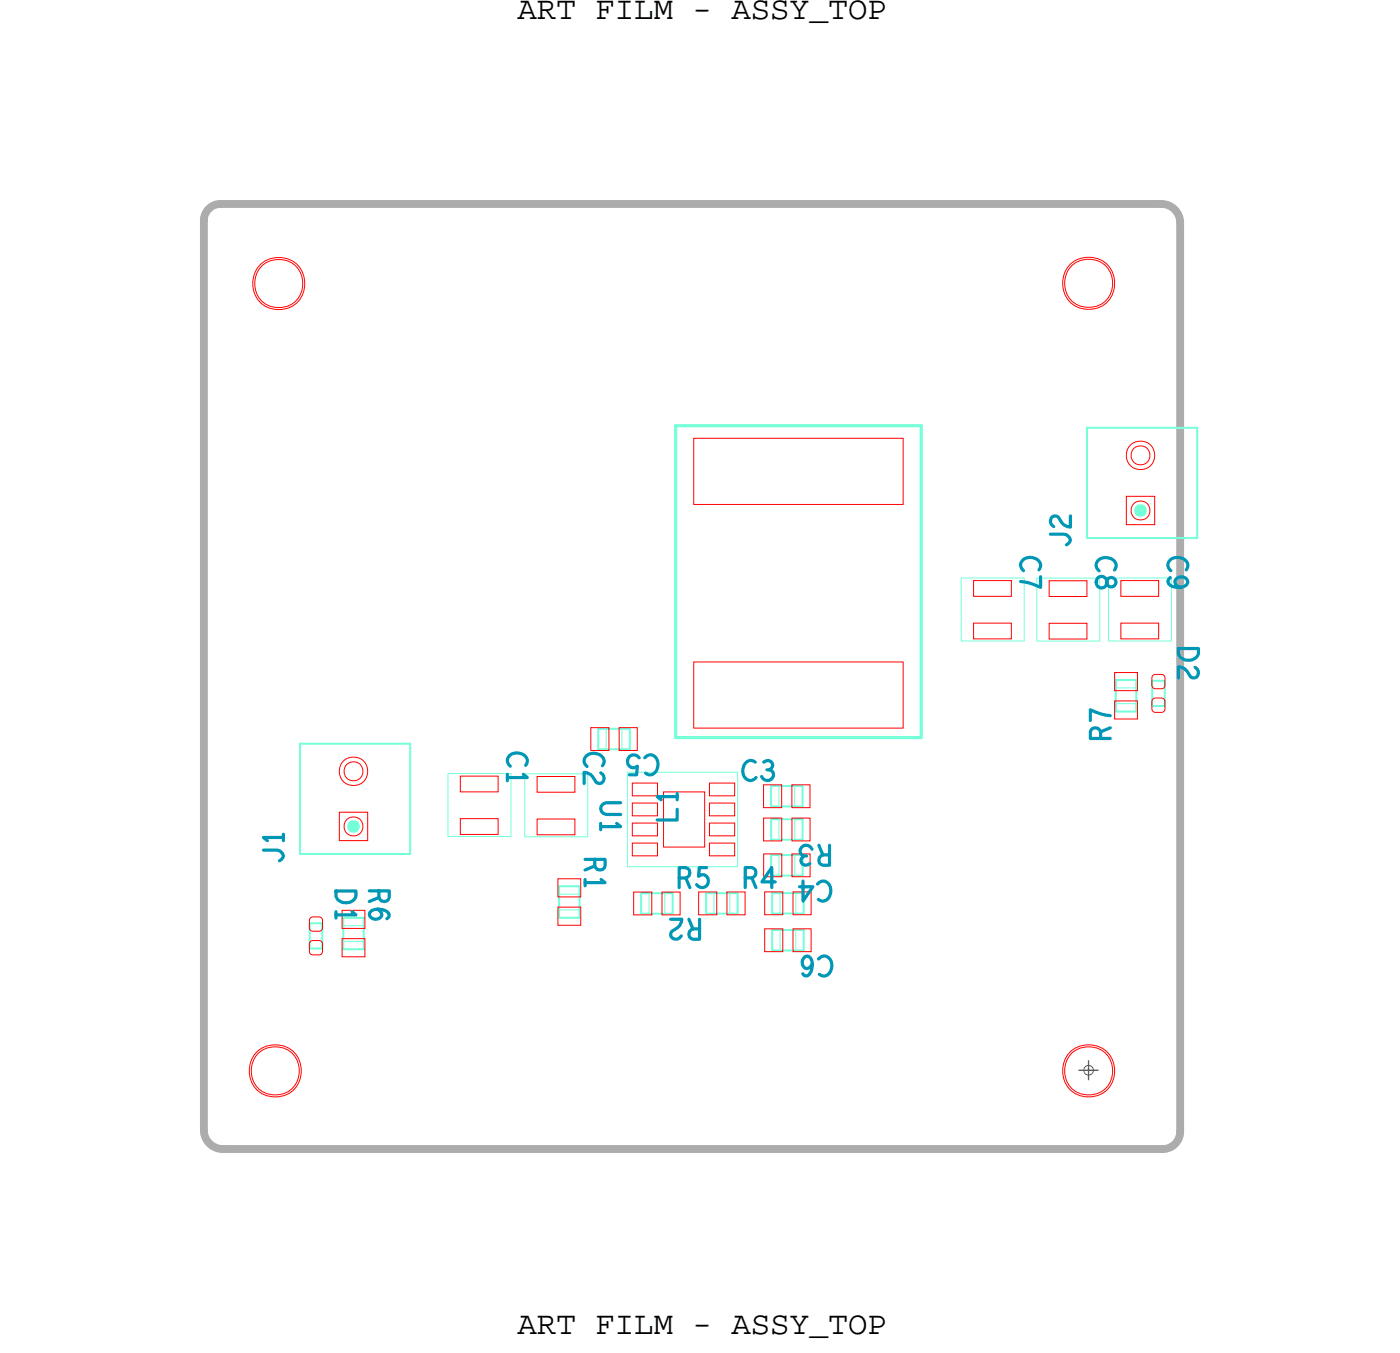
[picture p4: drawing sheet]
<svg xmlns="http://www.w3.org/2000/svg" width="89mm" height="86mm" viewBox="0 0 89 86" stroke-linecap="round" stroke-linejoin="round" font-family="sans-serif">
<!-- layer: Board Outline -->
<path d="M12.9 14v57.7zM14 12.9h59.8zM14 13a1.05 1.05 0 0 0-1.1 1M73.8 13a1.19 1.19 0 0 1 1.2 1.1M75 14.1v57.7zM12.9 71.7a1.2 1.2 0 0 0 1.3 1.2M14.2 72.9h59.7zM75 71.8a1.1 1.1 0 0 1-1.1 1.1" fill="none" stroke="#acacac" stroke-width=".5"/>
<path d="M13.3 13.2l.3-.2h.4h60a1 1 0 0 1 1 1v58a1 1 0 0 1-1 1h-60a1 1 0 0 1-1-1v-58v-.4z" fill="none" stroke="#acacac" stroke-width=".06"/>
<!-- layer: Components -->
<g fill="none" stroke="#75ffd9" stroke-width=".06">
<path d="M61.1 36.7h4v4h-4zM65.9 36.7h4v4h-4zM70.4 36.7h4v4h-4zM21.8 59.8h1.3v.5h-1.3zM28.5 49.1h4v4h-4zM33.3 49.1h4v4h-4zM35.5 56.3h1.3v.5h-1.3zM35.5 57.8h1.3v.5h-1.3zM38 46.3h.5v1.3h-.5zM39.5 46.3h.5v1.3h-.5zM39.9 49h7v6h-7zM40.7 56.7h.5v1.3h-.5z"/>
<path d="M42.2 56.7h.5v1.3h-.5zM44.8 56.7h.5v1.3h-.5zM46.3 56.7h.5v1.3h-.5zM49 49.9h.5v1.3h-.5zM49 52h.5v1.3h-.5zM49 56.7h.5v1.3h-.5zM49 59h.5v1.3h-.5zM50.5 49.9h.5v1.3h-.5zM50.5 52h.5v1.3h-.5zM50.5 59h.5v1.3h-.5zM70.9 44.7h1.3v.5h-1.3zM70.9 43.2h1.3v.5h-1.3z"/>
</g>
<g fill="none" stroke="#75ffd9" stroke-width=".13">
<path d="M69 27.2h7zM69 27.2v7zM69 34.2h7zM76 27.2v7zM19.1 47.2h7zM19.1 47.2v7zM19.1 54.2h7zM19.7 58.6h.8zM19.7 58.6v1.6zM20.5 58.6v1.6zM21.8 58.3v2zM23.1 58.3v2z"/>
<path d="M26.1 47.2v7zM35.5 56.3h1.3zM35.5 56.3v2zM35.5 58.3h1.3zM36.8 56.3v2zM38 46.3h2zM38 46.3v1.3zM38 47.6h2zM40 46.3v1.3zM40.7 56.7h2zM40.7 56.7v1.3zM40.7 58h2z"/>
<path d="M42.7 56.7v1.3zM44.8 56.7v1.3zM44.8 56.7h2zM44.8 58h2zM46.8 56.7v1.3zM49 49.9v1.3zM49 49.9h2zM49 51.2h2zM49 52h2zM49 52v1.3zM49 53.3h2zM49 54.3h2z"/>
<path d="M49 55.6h2zM49 56.7v1.3zM49 56.7h2zM49 59h2zM49 59v1.3zM49 58h2zM51 49.9v1.3zM51 52v1.3zM51 59v1.3zM70.9 43.2h1.3zM70.9 43.2v2zM70.9 45.2h1.3z"/>
<path d="M72.2 43.2v2zM73.2 44.8h.8zM73.2 43.2h.8zM73.2 43.2v1.6zM74 43.2v1.6zM19.7 60.2h.8zM21.8 60.3h1.3zM49 60.3h2z"/>
</g>
<path d="M42.9 27h15.6zM42.9 27v19.8zM58.5 27v19.3zM42.9 46.8h15.6zM58.5 46.3v.5z" fill="none" stroke="#75ffd9" stroke-width=".2"/>
<path d="M72.3 32.3l.1-.1 .2 .1v.2l-.2 .1-.1-.1zM22.3 52.4l.2-.1 .1 .1v.2l-.1 .1-.2-.1z" fill="none" stroke="#75ffd9" stroke-width=".4"/>
<!-- layer: Nets -->
<g fill="none" stroke="#f00" stroke-width=".06">
<path d="M44.1 27.8h13.3v4.2h-13.3zM61.8 36.9h2.4v1h-2.4zM61.8 39.6h2.4v1h-2.4zM66.6 36.9h2.4v1h-2.4zM66.6 39.6h2.4v1h-2.4zM71.2 36.9h2.4v1h-2.4zM71.2 39.6h2.4v1h-2.4zM71.5 31.5h1.8v1.8h-1.8zM19.7 59.8l.6-.1 .1 .1 .1 .6-.1 .2h-.5l-.2-.1zM19.7 58.3l.6-.1 .1 .1 .1 .6-.1 .2h-.5l-.2-.1v-.6zM21.6 51.6h1.8v1.8h-1.8zM21.7 59.6h1.5v1.1h-1.5z"/>
<path d="M29.2 52h2.4v1h-2.4zM29.2 49.3h2.4v1h-2.4zM34.1 52h2.4v1h-2.4zM34.1 49.3h2.4v1h-2.4zM35.4 55.8h1.5v1.1h-1.5zM35.4 57.6h1.5v1.1h-1.5zM37.5 46.2h1.2v1.4h-1.2zM39.3 46.2h1.2v1.4h-1.2zM40.2 51h1.6v.8h-1.6zM40.2 49.7h1.6v.8h-1.6zM40.2 53.5h1.6v.8h-1.6zM40.2 52.3h1.6v.8h-1.6z"/>
<path d="M40.2 56.6h1.2v1.5h-1.2zM42 56.6h1.2v1.5h-1.2zM42.1 50.3h2.7v3.5h-2.7zM44.1 42h13.3v4.2h-13.3zM44.4 56.6h1.1v1.5h-1.1zM45.1 53.5h1.6v.8h-1.6zM45.1 49.7h1.6v.8h-1.6zM45.1 52.3h1.6v.8h-1.6zM45.1 51h1.6v.8h-1.6zM46.2 56.6h1.1v1.5h-1.1zM48.5 49.8h1.1v1.5h-1.1zM48.5 51.9h1.2v1.5h-1.2z"/>
<path d="M48.5 54.2h1.2v1.5h-1.2zM48.6 59h1.1v1.4h-1.1zM48.6 56.6h1.1v1.5h-1.1zM50.3 49.8h1.1v1.5h-1.1zM50.3 51.9h1.2v1.5h-1.2zM50.4 59h1.1v1.4h-1.1zM50.4 56.6h1.1v1.5h-1.1zM70.8 44.5h1.4v1.1h-1.4zM70.8 42.7h1.4v1.1h-1.4zM73.2 42.9l.6-.1 .1 .1 .1 .6-.1 .2h-.5h-.2zM73.2 44.4l.6-.1 .1 .1 .1 .6-.1 .2h-.5h-.2z"/>
<circle cx="17.7" cy="18" r="1.54"/>
<circle cx="17.7" cy="18" r="1.66"/>
<circle cx="69.1" cy="18" r="1.66"/>
<circle cx="69.1" cy="18" r="1.54"/>
<circle cx="72.4" cy="28.9" r=".91"/>
<circle cx="72.4" cy="32.4" r=".6"/>
<circle cx="72.4" cy="28.9" r=".6"/>
<circle cx="22.4" cy="49" r=".91"/>
<circle cx="22.5" cy="52.5" r=".6"/>
<circle cx="22.5" cy="49" r=".6"/>
<circle cx="17.5" cy="68" r="1.66"/>
<circle cx="17.5" cy="68" r="1.54"/>
<circle cx="69.1" cy="68" r="1.54"/>
<circle cx="69.1" cy="68" r="1.66"/>
</g>
<!-- layer: Drawing Origin -->
<path d="M68.9 67.7l.2-.1 .3 .1v.2v.3l-.3 .1-.2-.1-.1-.3z" fill="none" stroke="#638b3a" stroke-width=".06"/>
<path d="M68.5 67.9h1.3M69.1 67.3v1.3" fill="none" stroke="#638b3a" stroke-width=".09"/>
<g font-size="2.2" fill="#0097b7">
<text x="64.8" y="35.3" transform="rotate(90 64.8 35.3)">C7</text>
<text x="68" y="34.8" transform="rotate(-90 68 34.8)">J2</text>
<text x="69.6" y="35.3" transform="rotate(90 69.6 35.3)">C8</text>
<text x="74.2" y="35.3" transform="rotate(90 74.2 35.3)">C9</text>
<text x="74.8" y="41" transform="rotate(90 74.8 41)">D2</text>
<text x="32.2" y="47.7" transform="rotate(90 32.2 47.7)">C1</text>
<text x="37.1" y="47.7" transform="rotate(90 37.1 47.7)">C2</text>
<text x="41.9" y="47.9" transform="rotate(-180 41.9 47.9)">C5</text>
<text x="70.5" y="47.1" transform="rotate(-90 70.5 47.1)">R7</text>
<text x="38.2" y="50.8" transform="rotate(90 38.2 50.8)">U1</text>
<text x="43" y="52.2" transform="rotate(-90 43 52.2)">L1</text>
<text x="47.1" y="49.6">C3</text>
<text x="52.9" y="53.7" transform="rotate(-180 52.9 53.7)">R3</text>
<text x="18" y="54.8" transform="rotate(-90 18 54.8)">J1</text>
<text x="21.3" y="56.4" transform="rotate(90 21.3 56.4)">D1</text>
<text x="23.5" y="56.4" transform="rotate(90 23.5 56.4)">R6</text>
<text x="37.2" y="54.4" transform="rotate(90 37.2 54.4)">R1</text>
<text x="43" y="56.4">R5</text>
<text x="44.6" y="58.4" transform="rotate(-180 44.6 58.4)">R2</text>
<text x="47.2" y="56.3">R4</text>
<text x="52.9" y="55.9" transform="rotate(-180 52.9 55.9)">C4</text>
<text x="52.9" y="60.7" transform="rotate(-180 52.9 60.7)">C6</text>
</g>
<g font-size="2.1">
<text x="32.9" y="1.2">ART FILM - ASSY_TOP</text>
<text x="32.9" y="84.7">ART FILM - ASSY_TOP</text>
</g>
</svg>
